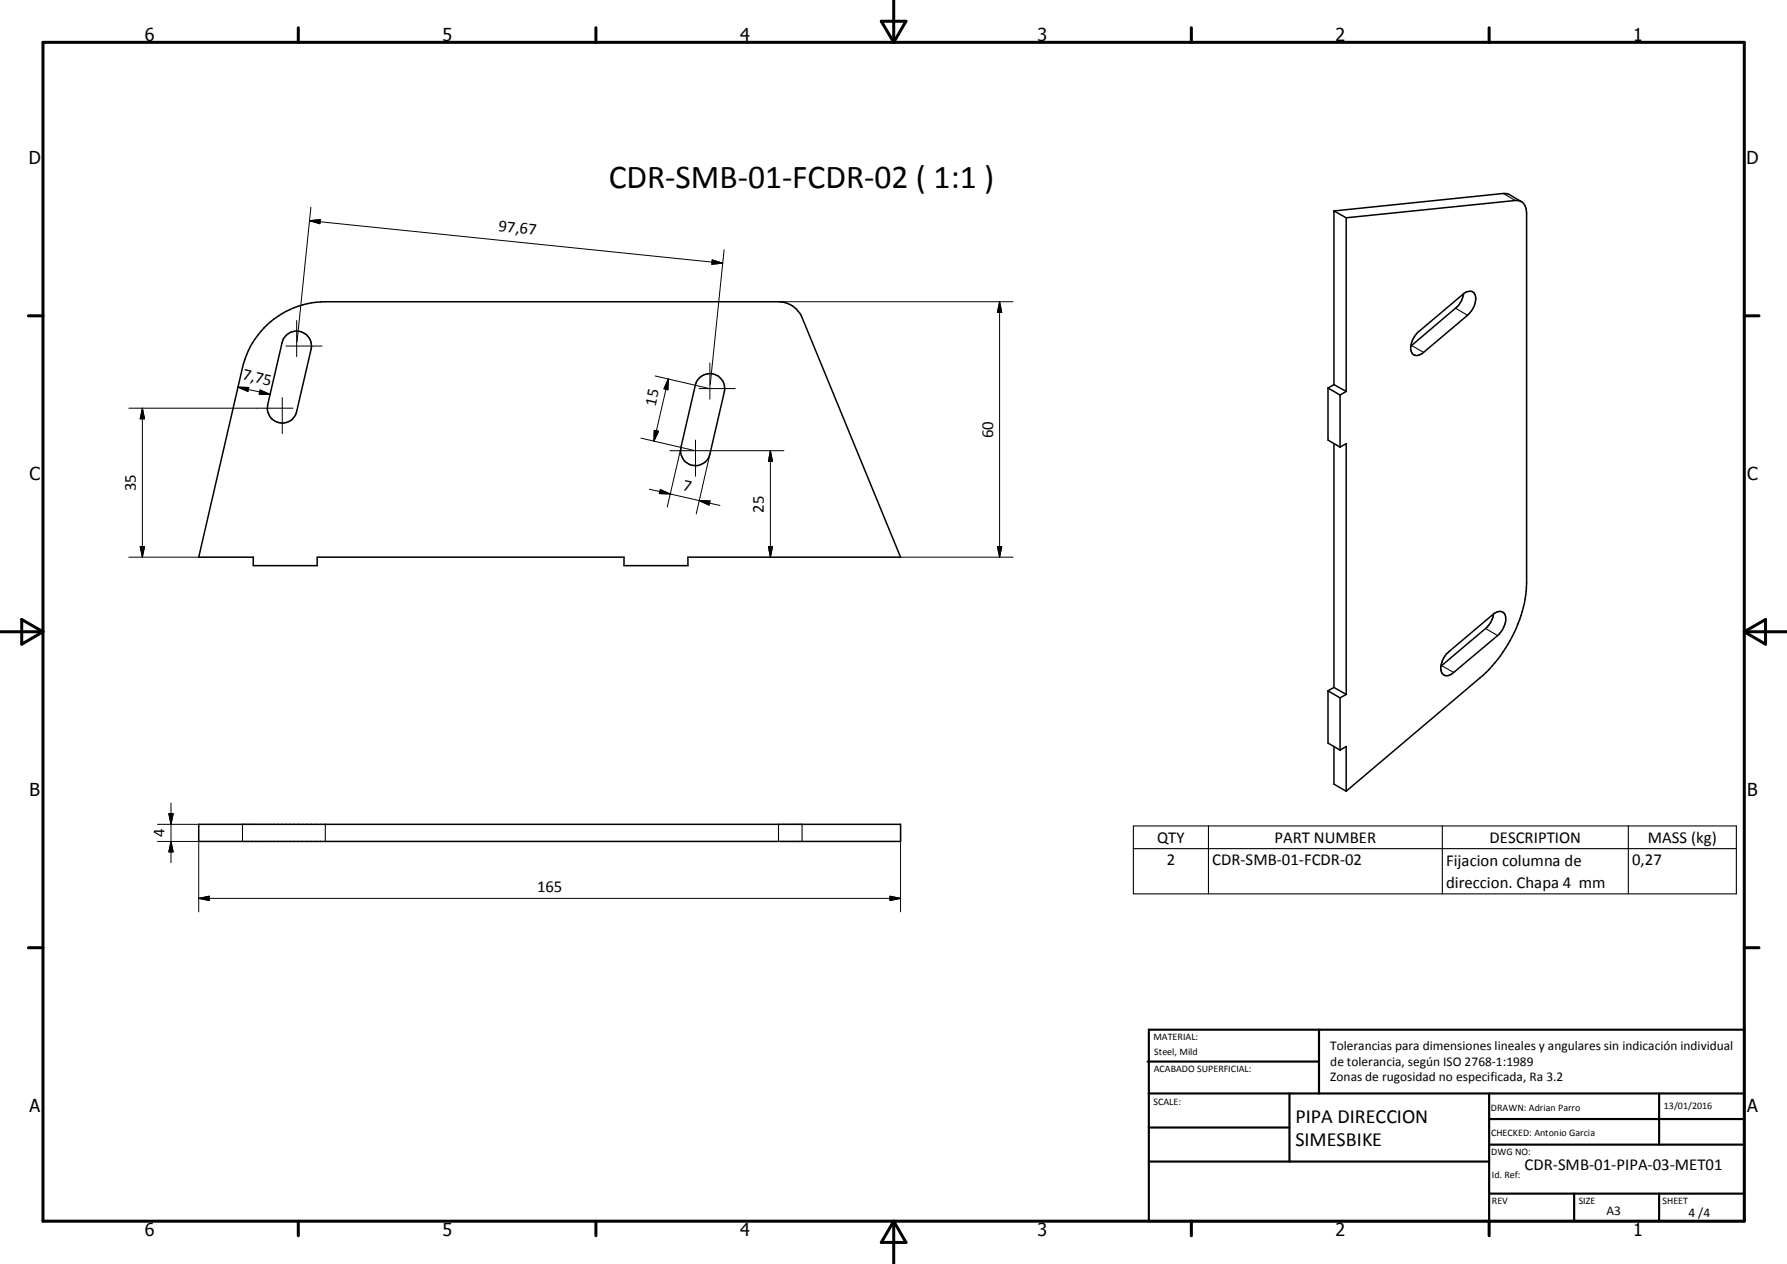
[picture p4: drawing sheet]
<svg xmlns="http://www.w3.org/2000/svg" width="420mm" height="297mm" viewBox="0 0 420 297" stroke-linecap="round" stroke-linejoin="round" font-family="sans-serif">
<g fill="none" stroke="#000" stroke-width=".35">
<path d="M313.6 49.6l2.9 1.6M313.6 49.6v40.8M316.5 51.2v40.8M357.7 47.4l-2.8-1.7-1.4-.2-39.9 4.1M357.7 47.4l-.7-.3h-.7l-39.8 4.1M357.7 47.4l.5 .4a3.6 3.6 0 0 1 .7 2.3v87a31.7 31.7 0 0 1-11 22.2l-31.4 26.6M62.8 76.3a20 20 0 0 1 13.7-5.4h106.5a6 6 0 0 1 5.6 3.7l23.1 56.3h-50v2h-15v-2h-72.1v2h-15v-2h-12.9l10.3-44.5a19.5 19.5 0 0 1 5.8-10.1zM67.2 78.9a3.5 3.5 0 0 1 4.2-.7 3.5 3.5 0 0 1 1.7 3.9l-3.3 14.6a3.5 3.5 0 0 1-4.2 2.6 3.5 3.5 0 0 1-2.7-4.2l3.4-14.6 .3-.8zM333.3 78.1l10.6-8.9a1.73 1.73 0 0 1 2.9 .1 5 5 0 0 1-1.8 4.8l-10.3 8.7a1.8 1.8 0 0 1-2.6 .4 3.9 3.9 0 0 1 .9-4.7zM344.1 69a5.4 5.4 0 0 1-1.9 3.4l-10.5 8.9M164.3 88.9a3.5 3.5 0 0 1 4.2-.7 3.5 3.5 0 0 1 1.8 3.9l-3.4 14.6a3.5 3.5 0 0 1-4.2 2.6 3.5 3.5 0 0 1-2.6-4.1l3.4-14.6 .3-.9zM312.2 91.2v12.2l2.9 1.7"/>
<path d="M312.2 91.2l2.9 1.6M313.6 90.4l-1.4 .8M313.6 90.4l2.9 1.6M315.1 92.8v12.3M316.5 92l-1.4 .8M313.6 104.3v57.2M315.1 105.1l1.4-.8v58.9M340.1 153.7l10.9-9.3a1.77 1.77 0 0 1 2.8-.1 4.8 4.8 0 0 1-1.7 5.1l-10.3 8.6a1.63 1.63 0 0 1-1.6 .8 1.63 1.63 0 0 1-1.4-1.2 4.9 4.9 0 0 1 1.3-3.9zM351.2 144.3a5.7 5.7 0 0 1-1.9 3.4l-10.5 8.9M312.2 162.3v12.3l2.9 1.7M312.2 162.3l2.9 1.7M313.6 175.4v8.9l2.9 1.6"/>
<path d="M313.6 161.5l-1.4 .8M313.6 161.5l2.9 1.7M315.1 176.3l1.4-.9v10.5M315.1 164v12.3M316.5 163.2l-1.4 .8M46.7 193.7h165v4h-165z"/>
</g>
<g fill="none" stroke="#000" stroke-width=".25">
<path d="M353.5 45.5l2.8 1.6M342.2 72.4l2.8 1.7M331.9 81.2l2.8 1.6M339 156.4l2.8 1.6M349.3 147.7l2.8 1.7M57 193.7v4M76.5 193.7v4M183 193.7v4M188.6 193.7v4M266.5 194.1h141.8v16h-141.8zM266.5 199.4h141.8M284.1 194.1v16"/>
<path d="M339.1 194.1v16M382.9 194.1v16"/>
</g>
<g fill="none" stroke="#000" stroke-width=".71">
<path d="M10.1 9.9h400v277.1h-400zM70.1 6.5v3.4M140.1 6.5v3.4M207.2 5h5.8l-2.9 4.9zM210.1 0v9.9M280.1 6.5v3.4M350.1 6.5v3.4M6.7 74.2h3.4M410.1 74.2h3.5M.1 148.5h10M5.1 145.6l5 2.9-5 2.9zM410.1 148.5h10"/>
<path d="M410.1 148.5l5-2.9v5.8zM6.7 222.7h3.4M410.1 222.7h3.5M70.1 287v3.4M140.1 287v3.4M210.1 287v10M210.1 287l2.9 5h-5.8zM280.1 287v3.4M350.1 287v3.4"/>
</g>
<g fill="none" stroke="#000" stroke-width=".51">
<path d="M269.8 249.5h40.3M270.1 242h140v45h-140zM270.1 257h140M303.2 257v16M310.1 242v15M350.1 257v30M390.1 257v12M270.1 265h33.1M270.1 273h80M350.1 269h60M350.1 263h60M350.1 280.5h60"/>
<path d="M370.1 280.5v6.5M390.1 280.5v6.5"/>
</g>
<g fill="none" stroke="#000" stroke-width=".24">
<path d="M72.8 51.9l2.5-.3-.1 1zM72.8 51.9l97.1 9.9M73.1 48.7l-3.3 31.6M170.3 58.7l-3.3 31.6M69.8 75.3v8.5M167.5 61.1l2.4 .7-2.5 .3zM183 70.9h55.2M235 70.9l.5 2.5h-1zM235 70.9v60M30.3 95.9h38.6M33.5 95.9l.5 2.5h-1zM33.5 95.9v35"/>
<path d="M56 91l2.5 .1-.2 .9zM56 91l7.5 1.7M61.2 91.7l2.3 1-2.6-.1zM66.4 93.4v8.5M67.2 81.3h8.5M154 88.3l12.4 2.9M157.1 89.1l-.1 2.5-.9-.2zM157.1 89.1l-3.4 14.6M164.4 91.3h8.5M166.9 85.3v8.5M150.7 103l12.4 2.8M152.7 115l11.7 2.6"/>
<path d="M153.8 101.1l1 .2-1.1 2.4zM155.3 115.1l2.3 1-2.6-.1zM157.5 105.9h26.8M159.9 106l-3 13.2M160.1 105.2l-.2 .6M163.5 103.4v8.5M164.4 117.6l2.6 .1-.3 1zM164.4 117.6l4.9 1.2M166.9 106.7l-3.2 14.1M181.1 105.9l.5 2.5h-.9zM181.1 105.9v25M30.3 130.9h16.4"/>
<path d="M33 128.4h1l-.5 2.5zM180.7 128.4h.9l-.5 2.5zM211.7 130.9h26.5M234.5 128.4h1l-.5 2.5zM37 197.7h9.7v16.6M37 193.7h9.7M39.7 191.2h1l-.5 2.5zM40.2 197.7l.5 2.5h-1zM40.2 188.7v14M211.7 193.7v20.6M46.7 211.1l2.5-.5v1zM46.7 211.1h165"/>
<path d="M209.2 210.6l2.5 .5-2.5 .5z"/>
</g>
<g fill="#000">
<path d="M72.8 51.9l2.5-.3-.1 1zM167.5 61.1l2.4 .7-2.5 .3zM235 70.9l.5 2.5h-1zM33.5 95.9l.5 2.5h-1zM56 91l2.5 .1-.2 .9zM61.2 91.7l2.3 1-2.6-.1zM157.1 89.1l-.1 2.5-.9-.2zM153.8 101.1l1 .2-1.1 2.4zM155.3 115.1l2.3 1-2.6-.1zM164.4 117.6l2.6 .1-.3 1zM181.1 105.9l.5 2.5h-.9zM33 128.4h1l-.5 2.5z"/>
<path d="M180.7 128.4h.9l-.5 2.5zM234.5 128.4h1l-.5 2.5zM39.7 191.2h1l-.5 2.5zM40.2 197.7l.5 2.5h-1zM46.7 211.1l2.5-.5v1zM209.2 210.6l2.5 .5-2.5 .5z"/>
</g>
<text font-size="7.9" x="143.1" y="44.2">CDR-SMB-01-FCDR-02 ( 1:1 )</text>
<g font-size="4.7">
<text x="304.6" y="263.8">PIPA DIRECCION</text>
<text x="304.6" y="269.2">SIMESBIKE</text>
</g>
<g font-size="4.2">
<text x="34" y="9.6">6</text>
<text x="104" y="9.6">5</text>
<text x="174" y="9.6">4</text>
<text x="244" y="9.6">3</text>
<text x="314" y="9.6">2</text>
<text x="384" y="9.6">1</text>
<text x="6.8" y="38.7">D</text>
<text x="410.6" y="38.7">D</text>
<text x="7" y="112.9">C</text>
<text x="410.8" y="112.9">C</text>
<text x="7" y="187.1">B</text>
<text x="410.8" y="187.1">B</text>
<text x="7" y="261.4">A</text>
<text x="410.8" y="261.4">A</text>
<text x="34" y="290.4">6</text>
<text x="104" y="290.4">5</text>
<text x="174" y="290.4">4</text>
<text x="244" y="290.4">3</text>
<text x="314" y="290.4">2</text>
<text x="384" y="290.4">1</text>
</g>
<g font-size="3.9">
<text x="117.1" y="54.4" transform="rotate(6 117.1 54.4)">97,67</text>
<text x="56.8" y="89.1" transform="rotate(13 56.8 89.1)">7,75</text>
<text x="154.1" y="95.5" transform="rotate(-77 154.1 95.5)">15</text>
<text x="233.5" y="103" transform="rotate(-90 233.5 103)">60</text>
<text x="32" y="115.4" transform="rotate(-90 32 115.4)">35</text>
<text x="160.4" y="115.2" transform="rotate(13 160.4 115.2)">7</text>
<text x="179.6" y="120.4" transform="rotate(-90 179.6 120.4)">25</text>
<text x="38.7" y="196.7" transform="rotate(-90 38.7 196.7)">4</text>
<text x="272.1" y="198">QTY</text>
<text x="274.3" y="203.4">2</text>
<text x="285" y="203.4">CDR-SMB-01-FCDR-02</text>
<text x="299.7" y="198">PART NUMBER</text>
<text x="340" y="203.5">Fijacion columna de</text>
<text x="350.2" y="198">DESCRIPTION</text>
<text x="383.7" y="203.4">0,27</text>
<text x="387.5" y="198.2">MASS (kg)</text>
<text x="126.3" y="209.5">165</text>
<text x="340" y="208.7">direccion. Chapa 4 mm</text>
<text x="358.5" y="275">CDR-SMB-01-PIPA-03-MET01</text>
</g>
<g font-size="3.1">
<text x="312.7" y="246.8">Tolerancias para dimensiones lineales y angulares sin indicación individual</text>
<text x="312.7" y="250.4">de tolerancia, según ISO 2768-1:1989</text>
<text x="312.7" y="254">Zonas de rugosidad no especificada, Ra 3.2</text>
<text x="377.7" y="285.6">A3</text>
<text x="397" y="285.9">4 /4</text>
</g>
<g font-size="2.4">
<text x="271.2" y="244.4">MATERIAL:</text>
<text x="271.3" y="252">ACABADO SUPERFICIAL:</text>
<text x="271.4" y="247.9">Steel, Mild</text>
<text x="271.2" y="259.7">SCALE:</text>
<text x="350.6" y="261">DRAWN: Adrian Parro</text>
<text x="391.2" y="260.6">13/01/2016</text>
<text x="350.6" y="267">CHECKED: Antonio Garcia</text>
<text x="350.6" y="271.4">DWG NO:</text>
<text x="350.8" y="276.9">Id. Ref:</text>
<text x="350.8" y="282.8">REV</text>
<text x="371.2" y="282.9">SIZE</text>
<text x="390.9" y="282.9">SHEET</text>
</g>
</svg>
